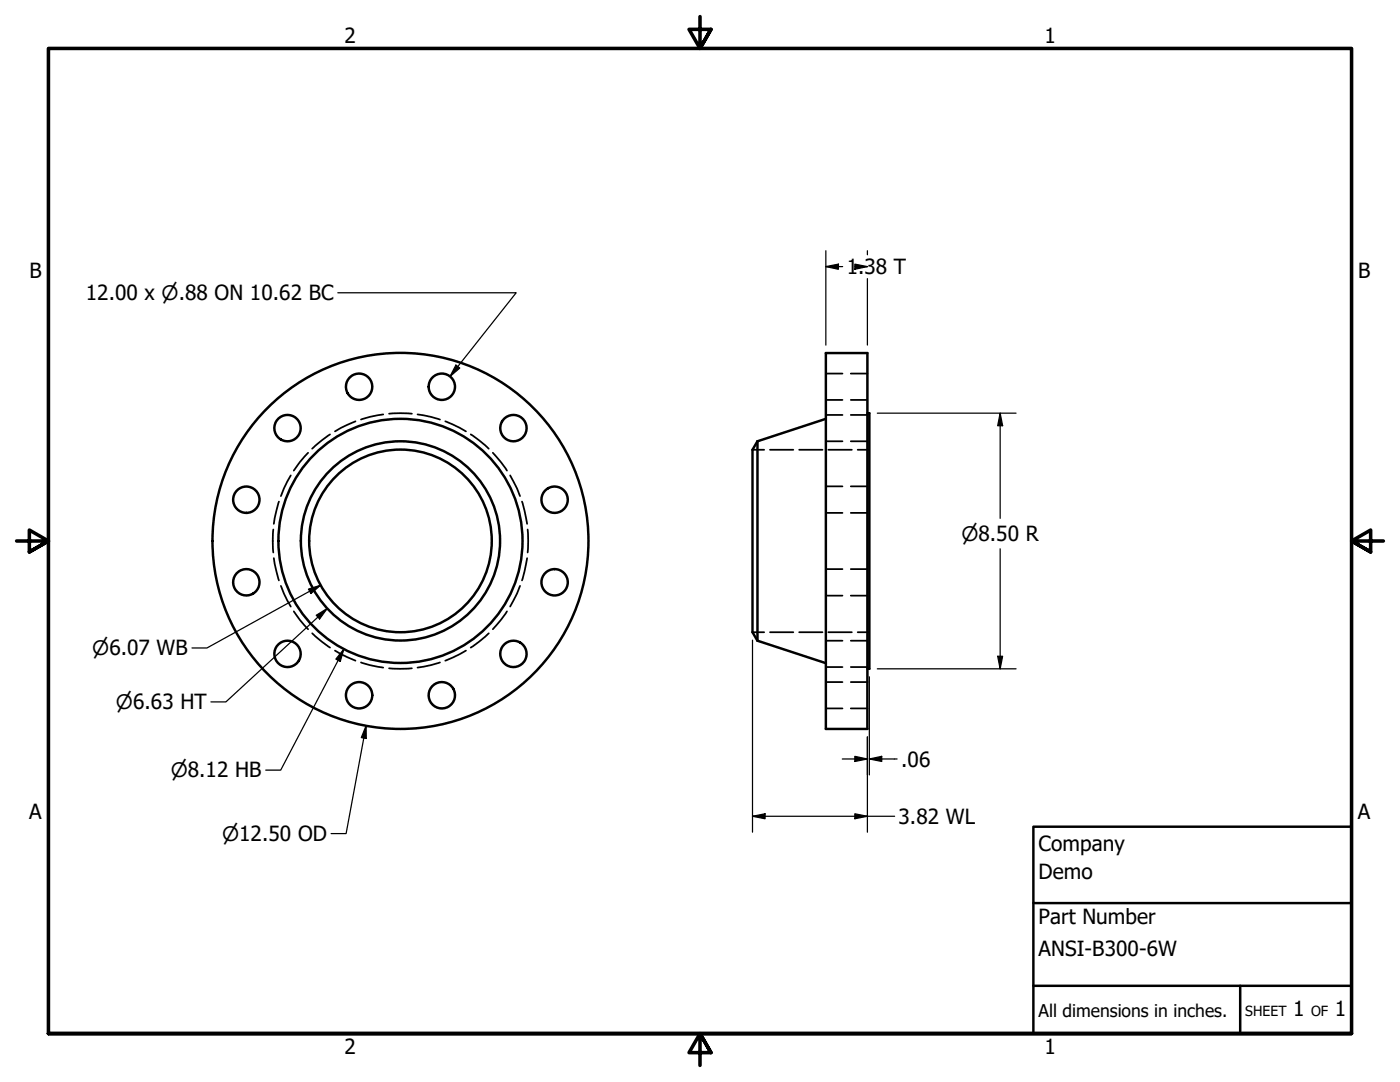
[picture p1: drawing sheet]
<svg xmlns="http://www.w3.org/2000/svg" width="279mm" height="216mm" viewBox="0 0 279 216" stroke-linecap="round" stroke-linejoin="round" font-family="sans-serif">
<!-- layer: Hidden (ANSI) -->
<g fill="none" stroke="#000" stroke-width=".35">
<path d="M164.8 79.8h3.3M164.8 74.5h3.3M169.8 79.8h3.3M169.8 74.5h3.3M58 94.9l-1.3 2.6-.6 1.5M61.5 90.3l-1.7 1.9-1.2 1.7M65.9 86.7l-1.7 1.2-1.9 1.6M70.9 84.1l-2.8 1.3-1.2 .7M76.5 82.7l-2.7 .5-1.8 .5M77.6 82.5l2.3-.1 2.3 .1M83.3 82.7l2.7 .5 1.8 .5M88.9 84.1l4.1 2"/>
<path d="M93.9 86.7l1.7 1.2 1.9 1.6M98.4 90.3l1.6 1.9 1.2 1.7M101.8 94.9l1.4 2.6 .6 1.5M150.2 89.7h2.3M153.7 89.7h4.6M159.5 89.7h4.6M164.8 88.1h3.3M164.8 82.8h3.3M164.8 97h3.3M165.3 89.7h4.7M169.8 88.1h3.3M169.8 82.8h3.3"/>
<path d="M169.8 97h3.3M171.2 89.7h2.3M54.5 105.7l-.1 2.2 .1 2.3M54.6 111.4l1.1 4.4M55.7 100.1l-1.1 4.4M56.1 116.9l.6 1.5 1.3 2.6M103.8 116.9l-.6 1.5-1.4 2.6M104.2 100.1l1 4.4M105.2 111.4l-1 4.4M105.3 105.7l.1 2.2-.1 2.3M164.8 102.3h3.3M164.8 118.9h3.3"/>
<path d="M164.8 113.6h3.3M169.8 102.3h3.3M169.8 118.9h3.3M169.8 113.6h3.3M58.6 122l1.2 1.7 1.7 1.9M62.3 126.4l1.9 1.6 1.7 1.2M66.9 129.8l1.2 .7 2.8 1.3M72 132.2l1.8 .5 2.7 .5M77.6 133.3l2.3 .2 2.3-.2M87.8 132.2l-1.8 .5-2.7 .5M93 129.8l-4.1 2M97.5 126.4l-1.9 1.6-1.7 1.2"/>
<path d="M101.2 122l-1.2 1.7-1.6 1.9M150.2 126.2h2.3M153.7 126.2h4.6M159.5 126.2h4.6M164.8 133.1h3.3M164.8 127.8h3.3M164.8 136.1h3.3M165.3 126.2h4.7M169.8 133.1h3.3M169.8 127.8h3.3M169.8 136.1h3.3M171.2 126.2h2.3"/>
<path d="M164.8 141.4h3.3M169.8 141.4h3.3"/>
</g>
<!-- layer: Visible (ANSI) -->
<g fill="none" stroke="#000" stroke-width=".49">
<path d="M164.8 70.4h8.3v75.1h-8.3zM151.2 88.1v39.7M151.2 88.1l-1 1.6v36.5l1 1.6M164.8 83.6l-13.6 4.5M173.1 82.4h.4v51.1h-.4M151.2 127.8l13.6 4.5"/>
<circle cx="71.7" cy="77.2" r="2.63"/>
<circle cx="88.2" cy="77.2" r="2.63"/>
<circle cx="49.2" cy="99.7" r="2.63"/>
<circle cx="57.4" cy="85.4" r="2.63"/>
<circle cx="102.5" cy="85.4" r="2.63"/>
<circle cx="110.7" cy="99.7" r="2.63"/>
<circle cx="49.2" cy="116.2" r="2.63"/>
<circle cx="79.9" cy="107.9" r="18.2"/>
<circle cx="79.9" cy="107.9" r="19.9"/>
<circle cx="79.9" cy="107.9" r="24.4"/>
<circle cx="79.9" cy="107.9" r="37.5"/>
<circle cx="110.7" cy="116.2" r="2.63"/>
<circle cx="57.4" cy="130.5" r="2.63"/>
<circle cx="71.7" cy="138.7" r="2.63"/>
<circle cx="88.2" cy="138.7" r="2.63"/>
<circle cx="102.5" cy="130.5" r="2.63"/>
</g>
<!-- layer: Border (ANSI) -->
<path d="M139.7 3.3v6.4l-2.2-3.8h4.4l-2.2 3.8 2.2-3.8M3.3 107.9h6.4l-3.8-2.1v4.3l3.8-2.2-3.8 2.2M276.1 107.9h-6.4l3.8-2.1v4.3l-3.8-2.2 3.8 2.2M9.7 206.2v-196.5h260v196.5h-260h260M141.9 210l-2.2-3.8 2.2 3.8h-4.4l2.2-3.8v6.4" fill="none" stroke="#000" stroke-width=".71"/>
<!-- layer: Title (ANSI) -->
<path d="M206.2 165h63.5v41.2h-63.5zM206.2 196.7h63.5M206.2 180.2h63.5M247.5 196.7v9.5" fill="none" stroke="#000" stroke-width=".49"/>
<!-- layer: Dimension (ANSI) -->
<g fill="none" stroke="#000" stroke-width=".25">
<path d="M67.4 58.4h35.6l-13.2 16.7M164.8 53.2l2.5-.5v1zM164.8 53.2h3.4M164.8 50v18.9M170.6 52.7l2.5 .5-2.5 .5zM170.6 53.2h2.5M173.1 50v.8M173.1 55.6v13.3M91 72.8l.8 .6-2 1.7zM175.1 82.4h27.7M199.6 82.4l.5 2.5h-1zM199.6 82.4v21"/>
<path d="M61.6 117.5l2.4-.7-1.9 1.6zM64 116.8l-22.7 12.5h-3M199.6 109.5v24M63.1 122.8l2.2-1.4-1.5 2.1zM65.3 121.4l-20.2 18.7h-3M68.6 129.5l-.7 2.5-.9-.5zM68.6 129.5l-12.6 24.2h-3M150.2 127.7v38.4M173.5 135v19.6M175.1 133.5h27.7M199.1 131h1l-.5 2.5zM73.1 144.8v2.6l-1-.2z"/>
<path d="M73.1 144.8l-4 21.5h-3M168.1 151.4h5M170.6 150.9l2.5 .5-2.5 .5zM173.1 147v19.1M173.5 151.4l2.5-.5v1zM173.5 151.4h5.5M150.2 162.9l2.5-.5v1zM150.2 162.9h28.3M170.6 162.4l2.5 .5-2.5 .5z"/>
</g>
<g fill="#000">
<path d="M164.8 53.2l2.5-.5v1z" fill-rule="evenodd"/>
<path d="M170.6 52.7l2.5 .5-2.5 .5z" fill-rule="evenodd"/>
<path d="M91 72.8l.8 .6-2 1.7z" fill-rule="evenodd"/>
<path d="M199.6 82.4l.5 2.5h-1z" fill-rule="evenodd"/>
<path d="M61.6 117.5l2.4-.7-1.9 1.6z" fill-rule="evenodd"/>
<path d="M63.1 122.8l2.2-1.4-1.5 2.1z" fill-rule="evenodd"/>
<path d="M68.6 129.5l-.7 2.5-.9-.5z" fill-rule="evenodd"/>
<path d="M199.1 131h1l-.5 2.5z" fill-rule="evenodd"/>
<path d="M73.1 144.8v2.6l-1-.2z" fill-rule="evenodd"/>
<path d="M170.6 150.9l2.5 .5-2.5 .5z" fill-rule="evenodd"/>
<path d="M173.5 151.4l2.5-.5v1z" fill-rule="evenodd"/>
<path d="M150.2 162.9l2.5-.5v1z" fill-rule="evenodd"/>
<path d="M170.6 162.4l2.5 .5-2.5 .5z" fill-rule="evenodd"/>
</g>
<g font-size="4.2">
<text x="68.7" y="8.6">2</text>
<text x="208.4" y="8.6">1</text>
<text x="5.9" y="55.5">B</text>
<text x="17.1" y="59.9">12.00 x ⌀.88 ON 10.62 BC</text>
<text x="169" y="54.8">1.38 T</text>
<text x="271" y="55.5">B</text>
<text x="179.8" y="153">.06</text>
<text x="5.8" y="163.4">A</text>
<text x="179.3" y="164.4">3.82 WL</text>
<text x="271" y="163.4">A</text>
<text x="207.3" y="169.8">Company</text>
<text x="207.3" y="175.4">Demo</text>
<text x="207.3" y="184.4">Part Number</text>
<text x="207.3" y="190.7">ANSI-B300-6W</text>
<text x="258.1" y="202.8">1</text>
<text x="266.4" y="202.8">1</text>
<text x="68.7" y="210.3">2</text>
<text x="208.4" y="210.3">1</text>
</g>
<g font-size="4">
<text x="191.9" y="107.9">⌀8.50 R</text>
<text x="18.4" y="130.8">⌀6.07 WB</text>
<text x="23.1" y="141.5">⌀6.63 HT</text>
<text x="34.1" y="155.1">⌀8.12 HB</text>
<text x="44.3" y="167.8">⌀12.50 OD</text>
</g>
<text font-size="3.5" x="207.3" y="202.9">All dimensions in inches.</text>
<g font-size="2.8">
<text x="248.5" y="202.8">SHEET</text>
<text x="261.7" y="202.8">OF</text>
</g>
</svg>
